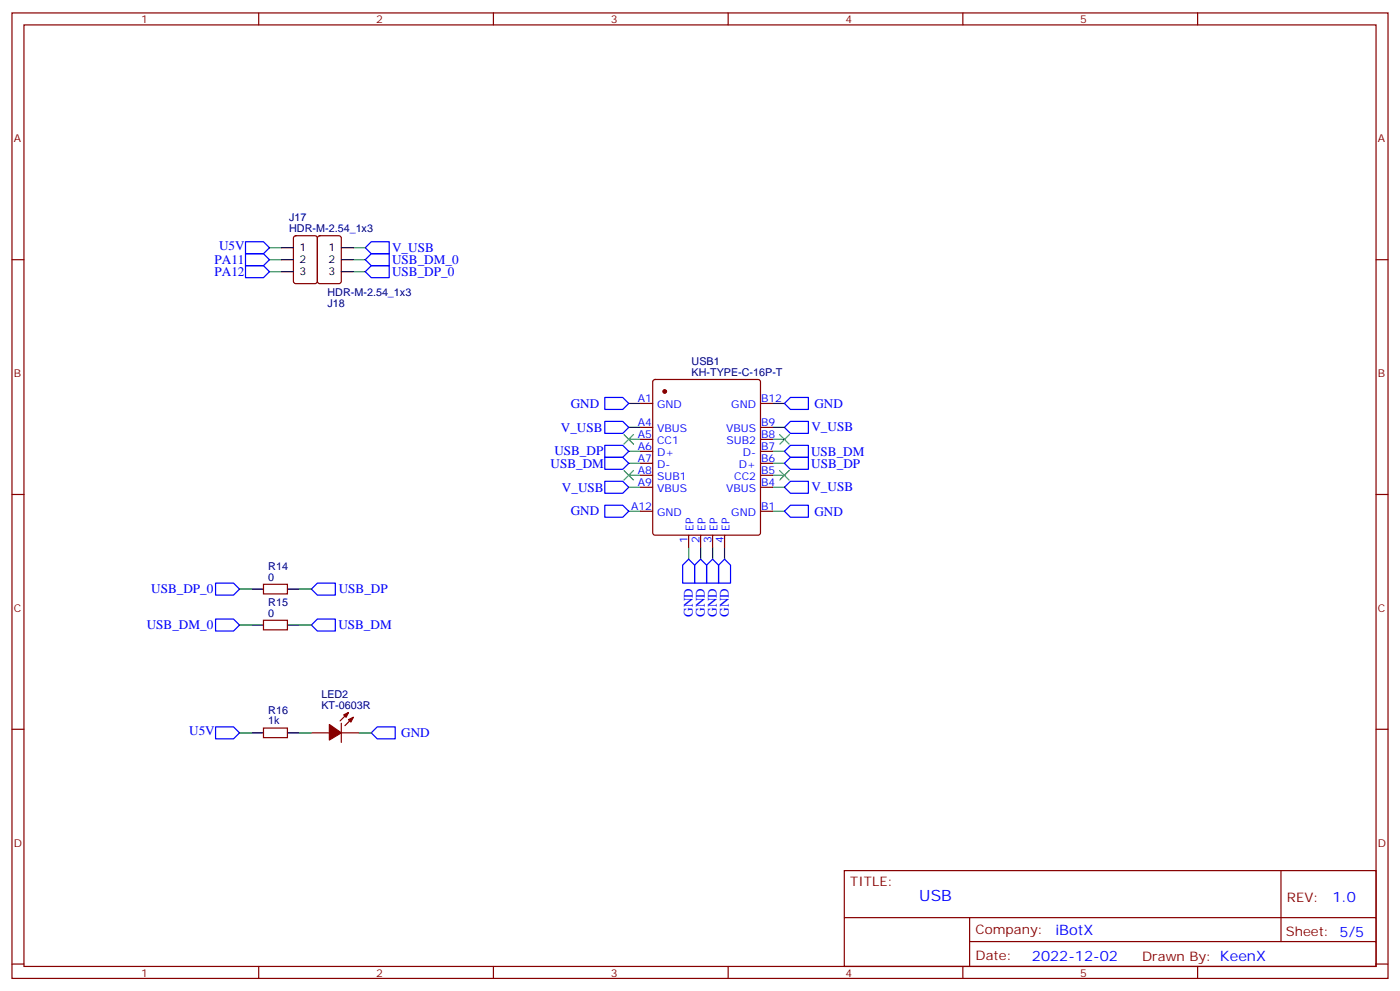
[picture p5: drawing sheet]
<svg xmlns="http://www.w3.org/2000/svg" width="412mm" height="292mm" viewBox="0 0 412 292" stroke-linecap="round" stroke-linejoin="round" font-family="sans-serif">
<g fill="none" stroke="#870000" stroke-width=".35">
<path d="M3.5 3.8h405.4v284.3h-405.4zM7.1 7.3h398.2v277.3h-398.2zM76.2 3.8v3.5M145.3 3.8v3.5M214.5 3.8v3.5M283.6 3.8v3.5M352.8 3.8v3.5M3.5 76.5h3.6M86.7 69.6l.4-.2h5.7l.6 .5 .1 12.9-.5 .7h-5.9l-.6-.4-.1-13zM93.7 69.6l.5-.2h5.6l.7 .5v12.9l-.4 .7h-5.9l-.7-.4v-13zM405.3 76.5h3.6M188.7 118.8h3.6"/>
<path d="M192.5 112l.5-.2h30.3l.5 .2 .2 .5v44.4l-.2 .5-.5 .2h-30.3l-.5-.2-.2-.5v-44.4zM224 118.8h3.5M188.7 140h3.6M188.7 136.5h3.6M188.7 132.9h3.6M188.7 129.4h3.6M188.7 125.9h3.6M224 140h3.5M224 136.5h3.5M224 132.9h3.5M224 129.4h3.5M224 125.9h3.5"/>
<path d="M3.5 145.6h3.6M188.7 150.6h3.6M188.7 143.5h3.6M202.8 157.6v3.5M206.4 157.6v3.5M209.9 157.6v3.5M213.4 157.6v3.5M224 150.6h3.5M224 143.5h3.5M405.3 145.6h3.6M77.6 172.1h7.1v2.8h-7.1zM77.6 182.7h7.1v2.8h-7.1z"/>
<path d="M3.5 214.8h3.6M77.6 214.4h7.1v2.8h-7.1zM91.7 215.8h5.3M100.5 215.8h5.3M100.5 213v5.7M102.7 209.8l-2.5 2.5M104.1 211.2l-2.5 2.5M405.3 214.8h3.6M248.7 256.4h156.6v28.2h-156.6zM377.3 256.4v20.9M248.7 270.2h156.5M285.6 277.3h119.6"/>
<path d="M285.6 270.2v14.2M3.5 283.9h3.6M76.2 284.6v3.5M145.3 284.6v3.5M214.5 284.6v3.5M283.6 284.6v3.5M352.8 284.6v3.5M405.3 283.9h3.6"/>
</g>
<g fill="none" stroke="#00f" stroke-width=".35">
<path d="M72.3 71.2h5.3l1.8 1.8-1.8 1.7h-5.3zM72.3 78.2h5.3l1.8 1.8-1.8 1.8h-5.3zM72.3 74.7h5.3l1.8 1.8-1.8 1.7h-5.3zM107.6 73l1.8-1.8h5.3v3.5h-5.3zM107.6 76.5l1.8-1.8h5.3v3.5h-5.3zM107.6 80l1.8-1.8h5.3v3.6h-5.3zM178.2 117.1h5.2l1.8 1.7-1.8 1.8h-5.2zM231.1 118.8l1.7-1.7h5.3v3.5h-5.3zM178.2 134.7h5.2l1.8 1.8-1.8 1.7h-5.2zM178.2 131.2h5.2l1.8 1.7-1.8 1.8h-5.2zM178.2 124.1h5.2l1.8 1.8-1.8 1.7h-5.2zM231.1 125.9l1.7-1.8h5.3v3.5h-5.3z"/>
<path d="M231.1 132.9l1.7-1.7h5.3v3.5h-5.3zM231.1 136.5l1.7-1.8h5.3v3.5h-5.3zM178.2 141.7h5.2l1.8 1.8-1.8 1.8h-5.2zM178.2 148.8h5.2l1.8 1.8-1.8 1.7h-5.2zM231.1 143.5l1.7-1.8h5.3v3.6h-5.3zM231.1 150.6l1.7-1.8h5.3v3.5h-5.3zM63.5 171.7h5.3l1.8 1.8-1.8 1.8h-5.3zM93.5 171.7h5.3v3.6h-5.3l-1.8-1.8zM202.8 164.7l1.8 1.7v5.3h-3.5v-5.3zM206.4 164.7l1.7 1.7v5.3h-3.5v-5.3zM208.1 166.4l1.8-1.7 1.8 1.7v5.3h-3.6zM213.4 164.7l1.8 1.7v5.3h-3.5v-5.3z"/>
<path d="M63.5 182.3h5.3l1.8 1.8-1.8 1.7h-5.3zM91.7 184.1l1.8-1.8h5.3v3.5h-5.3zM63.5 214.1h5.3l1.8 1.7-1.8 1.8h-5.3zM109.4 215.8l1.7-1.7h5.3v3.5h-5.3z"/>
</g>
<path d="M183.8 138.6l2.8 2.8M183.8 128l2.8 2.8M186.6 138.6l-2.8 2.8M186.6 128l-2.8 2.8M229.7 128l2.8 2.8M229.7 138.6l2.8 2.8M232.5 128l-2.8 2.8M232.5 138.6l-2.8 2.8" fill="none" stroke="#3c3" stroke-width=".35"/>
<g fill="none" stroke="#008700" stroke-width=".35">
<path d="M79.4 73h3.5M79.4 76.5h3.5M104.1 73h3.5M104.1 76.5h3.5M79.4 80h3.5M104.1 80h3.5M185.2 118.8h3.5M227.5 118.8h3.6M185.2 129.4h3.5M185.2 140h3.5M185.2 136.5h3.5M185.2 132.9h3.5"/>
<path d="M185.2 125.9h3.5M227.5 129.4h3.6M227.5 140h3.6M227.5 136.5h3.6M227.5 132.9h3.6M227.5 125.9h3.6M185.2 143.5h3.5M185.2 150.6h3.5M227.5 143.5h3.6M227.5 150.6h3.6M70.6 173.5h3.5M88.2 173.5h3.5"/>
<path d="M202.8 161.1v3.6M206.4 161.1v3.6M209.9 161.1v3.6M213.4 161.1v3.6M70.6 184.1h3.5M88.2 184.1h3.5M70.6 215.8h3.5M88.2 215.8h3.5M105.8 215.8h3.6"/>
</g>
<g fill="#870000" stroke="#870000" stroke-width=".35">
<path d="M102.7 211.9l1.4-.7-.7 1.5z"/>
<path d="M101.2 210.5l1.5-.7-.7 1.4z"/>
<path d="M97 213.4l3.5 2.4-3.5 2.1z"/>
<circle cx="195.8" cy="115.3" r=".53"/>
</g>
<path d="M82.9 73h3.5M82.9 76.5h3.5M100.5 73h3.6M100.5 76.5h3.6M82.9 80h3.5M100.5 80h3.6M74.1 173.5h3.5M84.7 173.5h3.5M74.1 184.1h3.5M84.7 184.1h3.5M74.1 215.8h3.5M84.7 215.8h3.5" fill="none" stroke="#000" stroke-width=".35"/>
<text font-size="4.6" fill="#00f" x="270.8" y="265.4">USB</text>
<g font-size="4.2" fill="#00f">
<text x="392.5" y="265.7">1.0</text>
<text x="310.9" y="275.2">iBotX</text>
<text x="304" y="283">2022-12-02</text>
</g>
<g font-size="3.9" fill="#00f">
<text x="63.2" y="77.7">PA11</text>
<text x="64.5" y="73.7">U5V</text>
<text x="115.5" y="77.8">USB_DM_0</text>
<text x="115.5" y="74.3">V_USB</text>
<text x="63.2" y="81.3">PA12</text>
<text x="115.5" y="81.4">USB_DP_0</text>
<text x="168.1" y="120">GND</text>
<text x="239.9" y="120.1">GND</text>
<text x="165.2" y="127.1">V_USB</text>
<text x="239" y="127.1">V_USB</text>
<text x="162.2" y="137.7">USB_DM</text>
<text x="163.3" y="134.1">USB_DP</text>
<text x="238.9" y="134.2">USB_DM</text>
<text x="239" y="137.8">USB_DP</text>
<text x="165.5" y="144.8">V_USB</text>
<text x="239" y="144.7">V_USB</text>
<text x="168.1" y="151.8">GND</text>
<text x="239.9" y="151.9">GND</text>
<text x="44.6" y="174.7">USB_DP_0</text>
<text x="99.8" y="174.8">USB_DP</text>
<text x="43.2" y="185.3">USB_DM_0</text>
<text x="99.7" y="185.3">USB_DM</text>
<text x="204.1" y="181.6" transform="rotate(-90 204.1 181.6)">GND</text>
<text x="207.6" y="181.6" transform="rotate(-90 207.6 181.6)">GND</text>
<text x="211.1" y="181.6" transform="rotate(-90 211.1 181.6)">GND</text>
<text x="214.7" y="181.6" transform="rotate(-90 214.7 181.6)">GND</text>
<text x="55.7" y="216.5">U5V</text>
<text x="118.2" y="217.1">GND</text>
</g>
<g font-size="3.9" fill="#800">
<text x="250.5" y="261">TITLE:</text>
<text x="379.1" y="265.7">REV:</text>
<text x="287.4" y="275.2">Company:</text>
<text x="378.7" y="275.8">Sheet: 5/5</text>
<text x="287.4" y="282.9">Date:</text>
<text x="336.4" y="282.9">Drawn By: KeenX</text>
</g>
<g font-size="3.2" fill="#800">
<text x="41.6" y="6.8">1</text>
<text x="110.8" y="6.8">2</text>
<text x="179.9" y="6.8">3</text>
<text x="249.1" y="6.8">4</text>
<text x="318.2" y="6.8">5</text>
<text x="4.1" y="41.9">A</text>
<text x="405.9" y="41.9">A</text>
<text x="4.1" y="111.1">B</text>
<text x="405.9" y="111.1">B</text>
<text x="4.1" y="180.2">C</text>
<text x="405.9" y="180.2">C</text>
<text x="4.1" y="249.3">D</text>
<text x="405.9" y="249.3">D</text>
<text x="41.6" y="287.6">1</text>
<text x="110.8" y="287.6">2</text>
<text x="179.9" y="287.6">3</text>
<text x="249.1" y="287.6">4</text>
<text x="318.2" y="287.6">5</text>
</g>
<g font-size="3.2" fill="#000080">
<text x="85.2" y="65.1">J17</text>
<text x="85.2" y="68.4">HDR-M-2.54_1x3</text>
<text x="96.5" y="87.1">HDR-M-2.54_1x3</text>
<text x="96.5" y="90.3">J18</text>
<text x="203.7" y="107.5">USB1</text>
<text x="203.7" y="110.7">KH-TYPE-C-16P-T</text>
<text x="79" y="167.9">R14</text>
<text x="79" y="171">0</text>
<text x="79" y="178.4">R15</text>
<text x="79" y="181.6">0</text>
<text x="94.7" y="208.8">KT-0603R</text>
<text x="94.7" y="205.6">LED2</text>
<text x="79" y="213.4">1k</text>
<text x="79" y="210.1">R16</text>
</g>
<g font-size="3.2">
<text x="88.2" y="74">1</text>
<text x="88.2" y="77.5">2</text>
<text x="96.8" y="74">1</text>
<text x="96.8" y="77.5">2</text>
<text x="88.2" y="81.1">3</text>
<text x="96.8" y="81.1">3</text>
</g>
<g font-size="3.2" fill="#00f">
<text x="187.9" y="118.5">A1</text>
<text x="224.2" y="118.5">B12</text>
<text x="187.9" y="125.5">A4</text>
<text x="193.6" y="120.2">GND</text>
<text x="215.4" y="120.2">GND</text>
<text x="224.2" y="125.5">B9</text>
<text x="187.9" y="129">A5</text>
<text x="193.6" y="127.3">VBUS</text>
<text x="193.6" y="130.8">CC1</text>
<text x="213.9" y="127.3">VBUS</text>
<text x="214" y="130.8">SUB2</text>
<text x="224.2" y="129">B8</text>
<text x="187.9" y="132.6">A6</text>
<text x="187.9" y="136.1">A7</text>
<text x="193.6" y="134.3">D+</text>
<text x="193.6" y="137.9">D-</text>
<text x="217.7" y="137.9">D+</text>
<text x="218.8" y="134.3">D-</text>
<text x="224.2" y="136.1">B6</text>
<text x="224.2" y="132.6">B7</text>
<text x="187.9" y="139.6">A8</text>
<text x="187.9" y="143.2">A9</text>
<text x="193.6" y="141.4">SUB1</text>
<text x="216.3" y="141.4">CC2</text>
<text x="224.2" y="143.2">B4</text>
<text x="224.2" y="139.6">B5</text>
<text x="193.6" y="144.9">VBUS</text>
<text x="213.9" y="144.9">VBUS</text>
<text x="185.9" y="150.2">A12</text>
<text x="193.6" y="152">GND</text>
<text x="215.4" y="152">GND</text>
<text x="224.2" y="150.2">B1</text>
<text x="202.5" y="159.8" transform="rotate(-90 202.5 159.8)">1</text>
<text x="204.3" y="156.3" transform="rotate(-90 204.3 156.3)">EP</text>
<text x="206" y="159.8" transform="rotate(-90 206 159.8)">2</text>
<text x="207.8" y="156.3" transform="rotate(-90 207.8 156.3)">EP</text>
<text x="209.5" y="159.8" transform="rotate(-90 209.5 159.8)">3</text>
<text x="211.3" y="156.3" transform="rotate(-90 211.3 156.3)">EP</text>
<text x="213.1" y="159.8" transform="rotate(-90 213.1 159.8)">4</text>
<text x="214.8" y="156.3" transform="rotate(-90 214.8 156.3)">EP</text>
</g>
</svg>
